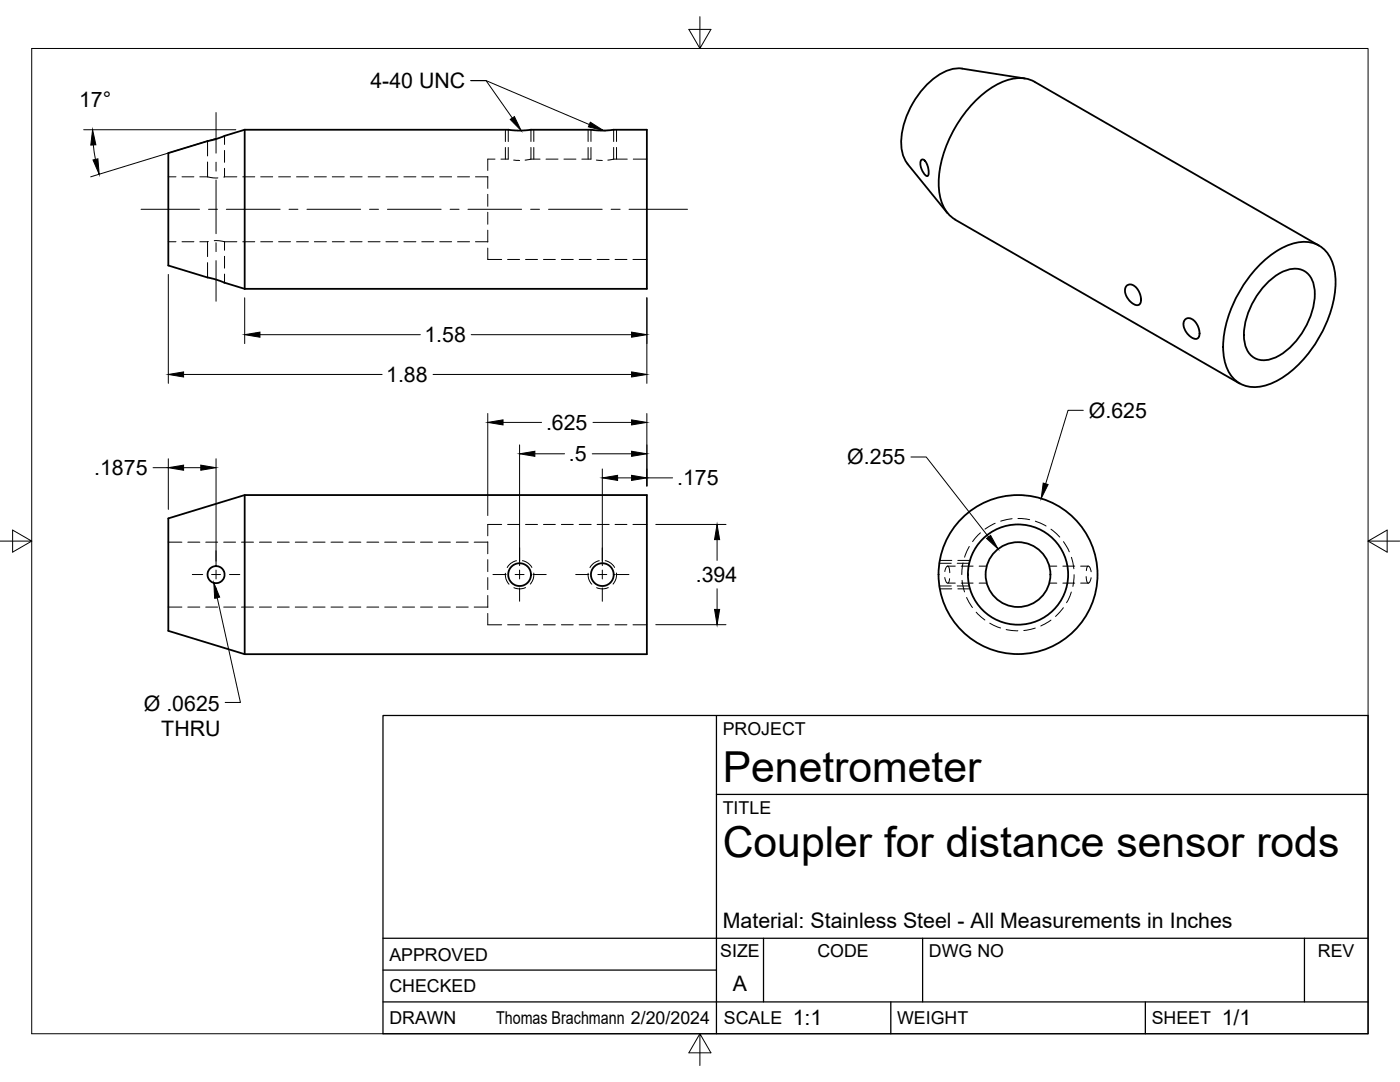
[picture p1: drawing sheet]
<svg xmlns="http://www.w3.org/2000/svg" width="279mm" height="216mm" viewBox="0 0 279 216" stroke-linecap="round" stroke-linejoin="round" font-family="sans-serif">
<!-- layer: Visible -->
<g fill="none" stroke="#000" stroke-width=".36">
<path d="M192 13.7l12.6 2M192 13.7a8.7 8.7 0 0 0-6.8 3 17.1 17.1 0 0 0-5.3 12.7 6 6 0 0 0 1.2 3.2M48.8 25.9l-5.9 1.9-9.3 2.7v22.5l9.3 2.7 5.9 1.9M48.8 25.9h52.7l1.8 .2 2.6-.2h12.1l1.8 .2 2.6-.2h6.7v31.7h-80.3M48.8 25.9v31.7M181.1 32.7l8 9.8M183.9 31.9l.3-.1 .3 .2 .6 .9 .2 1.2v.7l-.2 .3-.6-.4-.6-1-.2-.8v-.6zM190.6 43.8l56.8 32.7M190.6 43.8a7.5 7.5 0 0 1-3.3-6.6 24.4 24.4 0 0 1 11.8-20.4 7.8 7.8 0 0 1 7.4-.5l56.7 32.7M224.9 57l.5-.3 .6 .2 1.1 .9 .5 1 .1 .7v.8l-.4 .5-.5 .1-.8-.3-1.1-1.3-.4-1.1 .1-.8zM251.8 52.5a13.7 13.7 0 0 1 8.5-4.2 6 6 0 0 1 5.9 5.2 19.7 19.7 0 0 1-2.5 13.1 22.4 22.4 0 0 1-9.7 9.8 6.9 6.9 0 0 1-7.4-.5 8.6 8.6 0 0 1-2.5-6.7 25.1 25.1 0 0 1 7.7-16.7zM252.6 56.8a9.1 9.1 0 0 1 5.7-3.2 3.9 3.9 0 0 1 4 3.9 15 15 0 0 1-8 13.9 4 4 0 0 1-6-3.4 15 15 0 0 1 4.3-11.2z"/>
<path d="M236.5 63.8l.5-.3h.6l.5 .3 .6 .6 .5 1 .2 .9v.7l-.4 .5-.6 .1-.6-.3-1.2-1.2-.4-1.3v-.6zM48.8 98.8v31.7M33.6 103.4l15.2-4.6h80.3v31.7h-80.3l-15.2-4.6z"/>
<circle cx="43.1" cy="114.7" r="1.7"/>
<circle cx="103.7" cy="114.7" r="2.27"/>
<circle cx="120.2" cy="114.7" r="2.27"/>
<circle cx="203.2" cy="114.6" r="6.5"/>
<circle cx="203.2" cy="114.6" r="10"/>
<circle cx="203.2" cy="114.7" r="15.9"/>
</g>
<!-- layer: Hidden -->
<g fill="none" stroke="#000" stroke-width=".2">
<path d="M33.6 35.3h1.5M36.3 35.3h2.4M39.9 35.3h1.5M41.4 35.3l2.1 .2M41.4 28.2v2.9M41.4 32.3v3M44.8 35.3h-.1M44.8 27.1v1.7M44.8 30v2.4M44.8 33.6v1.7M44.8 35.3h2.5M48.5 35.3h2.3"/>
<path d="M52 35.3h2.4M55.6 35.3h2.4M59.2 35.3h2.4M62.7 35.3h2.4M66.3 35.3h2.4M69.9 35.3h2.4M73.5 35.3h2.3M77 35.3h2.4M80.6 35.3h2.4M84.2 35.3h2.4M87.8 35.3h2.3M91.3 35.3h2.4"/>
<path d="M94.9 35.3h2.4M97.3 38.8v2.4M97.3 35.2v2.4M98.8 31.8h-1.5v2.2M101.4 25.9v2.3M101.4 29.4v2.4h-1.4M102.5 31.9l1.2 .1M106 31.8l-1.2 .2M106 25.9v2.3M106 29.4v2.4M106 31.8h1.8M109 31.8h2.4"/>
<path d="M112.5 31.8h2.4M117.9 25.9v2.3M117.9 29.4v2.4h-1.8M119 31.9l1.2 .1M122.5 31.8l-1.2 .2M122.5 25.9v2.3M122.5 29.4v2.4M122.5 31.8h2.7M126.4 31.8h2.7M33.6 48.2h1.5M36.3 48.2h2.4M39.9 48.2h1.5"/>
<path d="M41.4 48.2v3M41.4 52.4v3M41.6 48.2h-.2M42.8 48l2 .2M44.8 48.2v1.7M44.8 51.1v2.4M44.8 54.7v1.7M44.8 48.2h2.5M48.5 48.2h2.3M52 48.2h2.4M55.6 48.2h2.4M59.2 48.2h2.4"/>
<path d="M62.7 48.2h2.4M66.3 48.2h2.4M69.9 48.2h2.4M73.5 48.2h2.3M77 48.2h2.4M80.6 48.2h2.4M84.2 48.2h2.4M87.8 48.2h2.3M91.3 48.2h2.4M94.9 48.2h2.4M97.3 49.5v2.3h2.8M97.3 45.9v2.4"/>
<path d="M97.3 42.4v2.3M101.3 51.8h2.4M104.9 51.8h2.4M108.5 51.8h2.3M112 51.8h2.4M115.6 51.8h2.4M119.2 51.8h2.4M122.7 51.8h2.4M126.3 51.8h2.8M33.6 108.2h2.7M37.5 108.2h2.4M41.1 108.2h2.3"/>
<path d="M44.6 108.2h2.4M48.2 108.2h2.4M51.8 108.2h2.4M55.4 108.2h2.3M58.9 108.2h2.4M62.5 108.2h2.4M66.1 108.2h2.4M69.6 108.2h2.4M73.2 108.2h2.4M76.8 108.2h2.4M80.3 108.2h2.4M83.9 108.2h2.4"/>
<path d="M87.5 108.2h2.4M91.1 108.2h2.4M94.6 108.2h2.7M97.3 118.8v2.4M97.3 115.3v2.3M97.3 111.7v2.4M97.3 108.1v2.4M100.1 104.6h-2.8v2.3M100.9 114.4l.1 1.2 .6 1M101.3 104.6h2.4M103.1 111.9l-1.1 .4-.8 .9M104.3 111.9l1 .4 .9 .9"/>
<path d="M104.9 117.2l-.9 .3-1.4-.2M104.9 104.6h2.4M106.5 114.3l-.1 1.1-.6 1.1M108.5 104.6h2.3M112 104.6h2.4M115.6 104.6h2.4M117.4 114.4l.1 1.2 .6 1M119.2 104.6h2.4M119.6 111.9l-1 .4-.9 .9M120.8 111.9l1.1 .4 .8 .9M121.4 117.2l-.9 .3-1.4-.2M122.7 104.6h2.4"/>
<path d="M123 114.3v1.1l-.7 1.1M126.3 104.6h2.8M187.5 112.4h2.3M187.5 116.9h2.3M188.6 115.2l.2 .9 .3 .3 .3-.3 .1-.6M189.1 113h1.5M189.1 116.4h1.5M189.1 113l-.3 .2-.2 .8M189.1 113l.3 .2 .1 1.1M191 112.4h2.4M191 116.9h2.4M191.8 113h2.4"/>
<path d="M191.8 116.4h2.4M192 115.8l.5 2.3M192.2 112.3l-.3 2.4M192.9 119.2l1.2 2M193.4 109.1l-.9 2.1M195.4 113h1.5M195.4 116.4h1.5M195.7 106.3l-1.6 1.8M198.6 104.4l-2 1.2M202 103.5l-2.3 .5M203.2 103.5l2.3 .2M206.6 104l2.2 1"/>
<path d="M209.4 113h1.5M209.4 116.4h1.5M209.7 105.6l1.8 1.6M212.1 113h2.4M212.1 116.4h2.4M212.2 108.1l1.2 2M213.8 118.1l-.9 2.2M213.8 111.2l.5 2.3M214.4 114.7l-.3 2.3M215.7 113h1.5M215.7 116.4h1.5M216.8 115l.1 1.1 .3 .3"/>
<path d="M216.8 113.9l.1-.7 .3-.2 .3 .2 .3 .9M217.8 115.3l-.3 .8-.3 .3M33.6 121.1h2.7M37.5 121.1h2.4M41.1 121.1h2.3M44.6 121.1h2.4M48.2 121.1h2.4M51.8 121.1h2.4M55.4 121.1h2.3M58.9 121.1h2.4M62.5 121.1h2.4M66.1 121.1h2.4"/>
<path d="M69.6 121.1h2.4M73.2 121.1h2.4M76.8 121.1h2.4M80.3 121.1h2.4M83.9 121.1h2.4M87.5 121.1h2.4M91.1 121.1h2.4M94.6 121.1h2.7M97.3 122.4v2.3h2.8M101.3 124.7h2.4M104.9 124.7h2.4M108.5 124.7h2.3"/>
<path d="M112 124.7h2.4M115.6 124.7h2.4M119.2 124.7h2.4M122.7 124.7h2.4M126.3 124.7h2.8M194.8 122.2l1.8 1.5M197.5 124.4l2.2 .9M200.8 125.6l2.3 .3M206.6 125.3l-2.3 .5M209.7 123.7l-2 1.2M212.2 121.3l-1.5 1.7"/>
</g>
<!-- layer: Hidden Narrow -->
<path d="M100.9 25.9v2.3M100.9 29.4v2.4M106.5 25.9v2.3M106.5 29.4v2.4M117.4 25.9v2.3M117.4 29.4v2.4M123 25.9v2.3M123 29.4v2.4M187.5 111.8h2.4M187.5 117.5h2.4M191.2 111.8h2.4M191.2 117.5h2.4" fill="none" stroke="#000" stroke-width=".2"/>
<!-- layer: Titleblock -->
<path d="M76.4 142.8h196.6v63.5h-196.6zM143 158.5h130M143 142.8v63.5M76.4 199.9h196.6M76.4 193.6h66.6M76.4 187.2h196.6M152.4 187.2v12.7M177.8 199.9v6.4M184.1 187.2v12.7M228.6 199.9v6.4M260.3 187.2v12.7" fill="none" stroke="#000" stroke-width=".25"/>
<!-- layer: Smart Centers -->
<g fill="none" stroke="#000" stroke-width=".2">
<path d="M43.1 22.5v8.1M43.1 32.4v1.7M43.1 35.9v10.7M28.2 41.8h11.6M41.6 41.8h1.8M43.1 48.4v1.8M43.1 52v8.1M45.2 41.8h10.7M57.7 41.8h1.8M61.3 41.8h10.7M73.7 41.8h1.8M77.3 41.8h10.7"/>
<path d="M89.8 41.8h1.8M93.4 41.8h10.7M105.9 41.8h1.8M109.5 41.8h10.7M122 41.8h1.8M125.5 41.8h11.7M38.4 114.6h2M42.2 114.6h1.8M43.1 109.9v2.1M43.1 113.7v1.8M43.1 117.3v2.1M45.8 114.6h2.1"/>
<path d="M98.4 114.6h2.6M102.8 114.6h1.8M103.7 109.3v2.7M103.7 113.7v1.8M103.7 117.3v2.7M106.4 114.6h2.6M114.9 114.6h2.6M119.3 114.6h1.8M120.2 109.3v2.7M120.2 113.7v1.8M120.2 117.3v2.7M122.9 114.6h2.6"/>
</g>
<!-- layer: FD_Dimensions -->
<g fill="none" stroke="#000" stroke-width=".2">
<path d="M16.7 25.9h30.4M18.6 28.9l.4 2.9M43.1 27.6l-25 7.7M33.6 54.8v21.7M48.8 59.4v9.2M129.1 59.4v17.1M36.6 74.7h39.7M51.9 66.8h32M86.4 74.7h39.6M94 66.8h32M30.5 93.3h3.1M33.6 91.5v10.1"/>
<path d="M36.6 93.3h3.5M43.1 91.5v21.4M97.3 82.5v20.4M100.4 84.3h7.7M103.7 88.8v24.1M106.7 90.6h6M118.2 90.6h7.8M118.3 84.3h7.7M120.2 93.6v19.3M123.3 95.4h2.7M129.1 82.5v14.5M129.1 95.4h5.1"/>
<path d="M181.8 91.2h3l12.5 15.9M216.2 81.9h-3.1l-4.4 14.6M130.9 104.6h14M143.1 107.7v4.1M143.1 117.5v4.1M130.9 124.7h14"/>
</g>
<g fill="#000" stroke="#000" stroke-width=".2">
<path d="M18.5 25.9l.6 3-1 .1zM18.6 31.9l.9-.2 .3 3.1zM33.6 74.7l3-.5v1zM48.8 66.8l3.1-.5v1zM126 66.3l3.1 .5-3.1 .5zM126 74.2l3.1 .5-3.1 .5zM33.6 93.3l3-.5v1zM40.1 92.8l3 .5-3 .5zM97.3 84.3l3.1-.5v1zM103.7 90.6l3-.6v1.1zM120.2 95.4l3.1-.6v1.1zM126 94.8l3.1 .6-3.1 .5z"/>
<path d="M126 90l3.1 .6-3.1 .5zM126 83.8l3.1 .5-3.1 .5zM208.2 96.4l1 .3-1.4 2.8zM143.1 104.6l.5 3.1h-1zM196.9 107.4l.8-.6 1.5 2.7zM142.6 121.6h1l-.5 3.1z"/>
</g>
<!-- layer: Leaders -->
<path d="M101.8 23.8l.9-.5 1.3 2.7zM117.8 24.4l2.6 1.6-3-.7zM42.7 116.3l1.1 2.8-1 .3z" fill="#000" stroke="#000" stroke-width=".2"/>
<path d="M102.2 23.5l-5.2-7.4h-3h3l20.6 8.7M43.3 119.3l4.7 20.9h-3.1" fill="none" stroke="#000" stroke-width=".2"/>
<!-- layer: Border -->
<path d="M6.3 9.7h266.7v196.6h-266.7zM139.7 3.3v6.4l2.2-3.8h-4.4l2.2 3.8M0 108h6.3l-3.8-2.2v4.4l3.8-2.2M273 108l3.8 2.2v-4.4l-3.8 2.2h6.4M139.7 206.3l-2.2 3.8h4.4l-2.2-3.8v6.3" fill="none" stroke="#000" stroke-width=".2"/>
<g font-size="8.5">
<text x="144.3" y="156">Penetrometer</text>
<text x="144.3" y="171">Coupler for distance sensor rods</text>
</g>
<g font-size="4.3">
<text x="73.9" y="17.6">4-40 UNC</text>
<text x="15.8" y="21.4">17°</text>
<text x="84.7" y="68.3">1.58</text>
<text x="77.1" y="76.2">1.88</text>
<text x="217.3" y="83.4">Ø.625</text>
<text x="109" y="85.8">.625</text>
<text x="18.8" y="94.8">.1875</text>
<text x="113.5" y="92.1">.5</text>
<text x="169.1" y="92.7">Ø.255</text>
<text x="135.1" y="96.9">.175</text>
<text x="138.9" y="116.1">.394</text>
<text x="28.7" y="141.8">Ø .0625</text>
<text x="32.2" y="146.9">THRU</text>
<text x="144.3" y="185.2">Material: Stainless Steel - All Measurements in Inches</text>
<text x="146.3" y="197.7">A</text>
<text x="158.2" y="204.6">1:1</text>
<text x="243.8" y="204.6">1/1</text>
</g>
<g font-size="3.5">
<text x="144.3" y="146.6">PROJECT</text>
<text x="144.3" y="162.3">TITLE</text>
<text x="77.7" y="191.7">APPROVED</text>
<text x="143.7" y="191">SIZE</text>
<text x="163.1" y="191">CODE</text>
<text x="185.4" y="191">DWG NO</text>
<text x="263" y="191">REV</text>
<text x="77.7" y="198">CHECKED</text>
<text x="77.7" y="204.4">DRAWN</text>
<text x="99" y="204.4">Thomas Brachmann 2/20/2024</text>
<text x="144.5" y="204.4">SCALE</text>
<text x="179" y="204.4">WEIGHT</text>
<text x="229.8" y="204.4">SHEET</text>
</g>
</svg>
